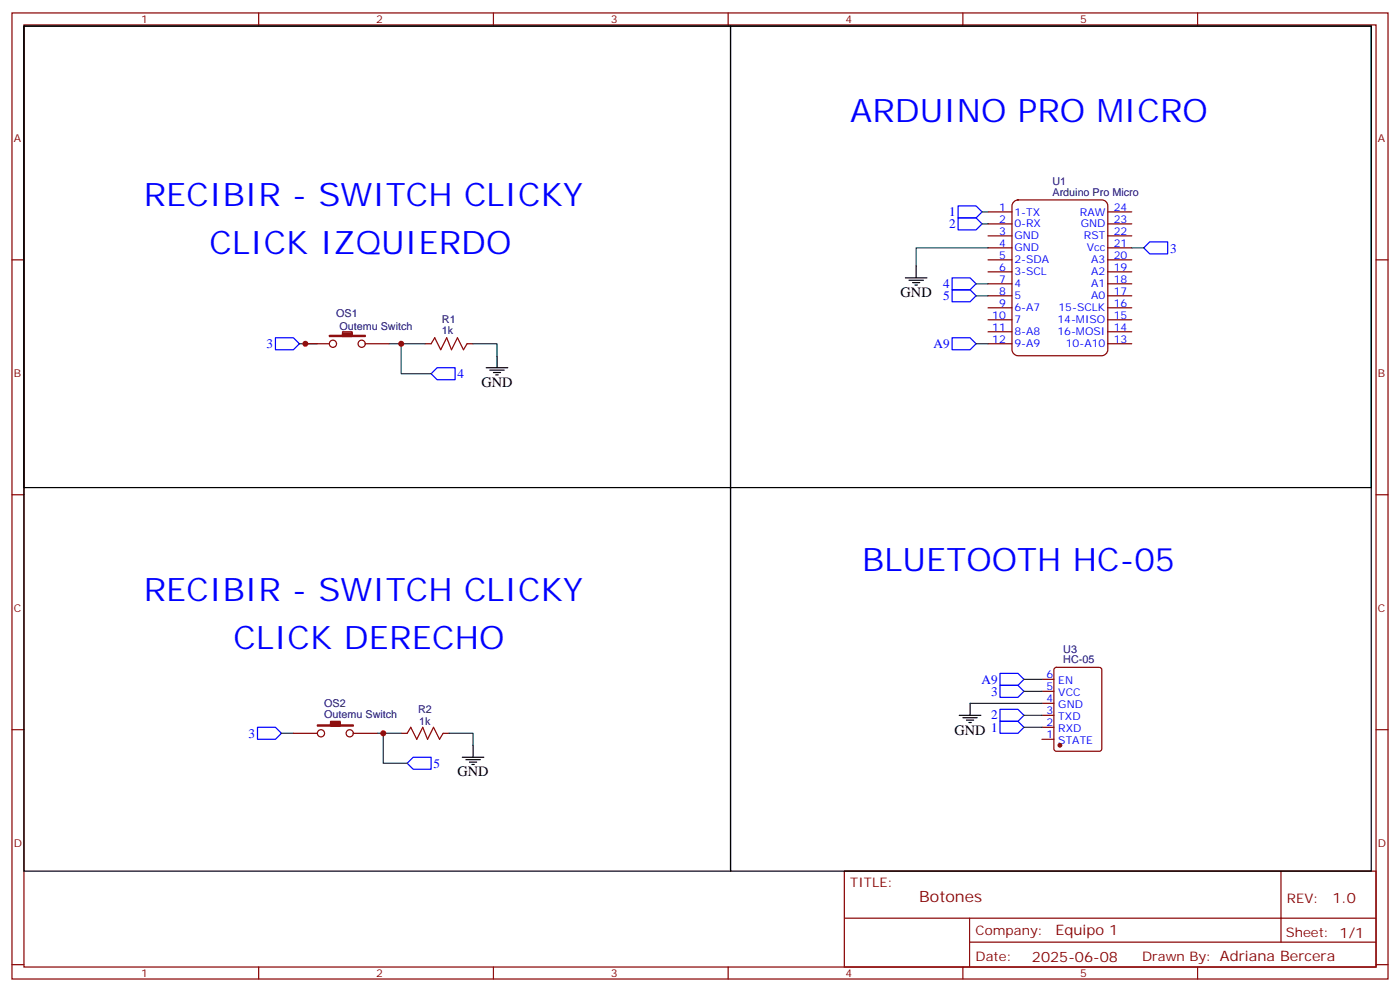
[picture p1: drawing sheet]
<svg xmlns="http://www.w3.org/2000/svg" width="412mm" height="292mm" viewBox="0 0 412 292" stroke-linecap="round" stroke-linejoin="round" font-family="sans-serif">
<g fill="none" stroke="#870000" stroke-width=".35">
<path d="M3.5 3.8h405.4v284.3h-405.4zM7.1 7.3h398.2v277.3h-398.2zM76.2 3.8v3.5M145.3 3.8v3.5M214.5 3.8v3.5M283.6 3.8v3.5M352.8 3.8v3.5M298.7 59.4l1.2-.6h24.7a1.76 1.76 0 0 1 1.7 1.8v42.3a1.89 1.89 0 0 1-1.7 1.8h-24.7a1.89 1.89 0 0 1-1.8-1.8v-42.3zM3.5 76.5h3.6M291 76.5h7.1M291 62.4h7.1M291 65.9h7.1"/>
<path d="M291 69.4h7.1M291 73h7.1M326.3 76.5h7.1M326.3 62.4h7.1M326.3 65.9h7.1M326.3 69.4h7.1M326.3 73h7.1M405.3 76.5h3.6M97 98.7h3.9v-1.1h2.8v1.1h3.9v.4h-10.6zM103.7 98h-2.8v1.1h2.8v-1.1l-.3 .4h-2.5v.3h2.5v-.3h.3v.3h-.7M291 80h7.1M291 83.5h7.1"/>
<path d="M291 87.1h7.1M291 90.6h7.1M291 94.1h7.1M291 97.6h7.1M326.3 80h7.1M326.3 83.5h7.1M326.3 87.1h7.1M326.3 90.6h7.1M326.3 94.1h7.1M326.3 97.6h7.1M90 101.2h7M107.6 101.2h7.1"/>
<path d="M125.2 101.2h1.8l1.1-1.8 1.7 3.5 1.8-3.5 1.4 3.5 1.8-3.5 1.7 3.5 1.1-1.7h1.7M291 101.2h7.1M326.3 101.2h7.1M3.5 145.6h3.6M405.3 145.6h3.6M306.9 200h3.5M310.7 196.6l.4-.2h12.7l.7 .5 .1 23.5-.5 .7h-13l-.6-.4-.1-23.6zM3.5 214.8h3.6M86.4 215.8h7.1M93.5 213.4h3.9v-1.1h2.8v1.1h3.9v.3h-10.6zM100.2 212.7h-2.8v1h2.8v-1l-.4 .3h-2.4v.4h2.4v-.4h.4v.4h-.7M104.1 215.8h7"/>
<path d="M118.2 215.8h1.7l1.1-1.7 1.8 3.5 1.7-3.5 1.4 3.5 1.8-3.5 1.8 3.5 1-1.8h1.8M306.9 203.5h3.5M306.9 207h3.5M306.9 210.5h3.5M306.9 214.1h3.5M306.9 217.6h3.5M405.3 214.8h3.6M248.7 256.4h156.6v28.2h-156.6zM377.3 256.4v20.9M248.7 270.2h156.5M285.6 277.3h119.6M285.6 270.2v14.2"/>
<path d="M3.5 283.9h3.6M76.2 284.6v3.5M145.3 284.6v3.5M214.5 284.6v3.5M283.6 284.6v3.5M352.8 284.6v3.5M405.3 283.9h3.6"/>
<circle cx="98.1" cy="101.2" r="1.06"/>
<circle cx="106.5" cy="101.2" r="1.06"/>
<circle cx="94.5" cy="215.8" r="1.06"/>
<circle cx="103" cy="215.8" r="1.06"/>
</g>
<g fill="none" stroke="#00f" stroke-width=".35">
<path d="M282.2 60.6h5.3l1.8 1.8-1.8 1.7h-5.3zM282.2 64.1h5.3l1.8 1.8-1.8 1.8h-5.3zM338.7 71.2h5.3v3.5h-5.3l-1.8-1.7zM81.1 99.4h5.3l1.8 1.8-1.8 1.7h-5.3zM280.5 99.4h5.3l1.7 1.8-1.7 1.7h-5.3zM280.5 81.8h5.3l1.7 1.7-1.7 1.8h-5.3zM280.5 85.3h5.3l1.7 1.8-1.7 1.7h-5.3zM127 110l1.8-1.8h5.3v3.6h-5.3zM294.6 198.2h5.3l1.7 1.8-1.7 1.7h-5.3zM75.8 214.1h5.3l1.8 1.7-1.8 1.8h-5.3zM294.6 212.3h5.3l1.7 1.8-1.7 1.7h-5.3zM294.6 208.8h5.3l1.7 1.7-1.7 1.8h-5.3z"/>
<path d="M294.6 201.7h5.3l1.7 1.8-1.7 1.7h-5.3zM119.9 224.6l1.8-1.7h5.3v3.5h-5.3z"/>
</g>
<g fill="none" stroke="#008700" stroke-width=".35">
<path d="M289.3 62.4h1.7M289.3 65.9h1.7M291 73h-21.1v5.2M333.4 73h3.5M287.5 83.5h3.5M287.5 87.1h3.5M88.2 101.2h5.3M114.7 101.2h3.5v8.8h8.8M118.2 101.2h7M139.3 101.2h7.1v3.5M287.5 101.2h3.5M301.6 200h5.3"/>
<path d="M82.9 215.8h3.5M111.1 215.8h1.8v8.8h7M112.9 215.8h5.3M132.3 215.8h7v3.6M285.8 207h21.1M301.6 214.1h5.3M301.6 210.5h5.3M301.6 203.5h5.3"/>
</g>
<g fill="none" stroke="#000" stroke-width=".35">
<path d="M7.1 7.7h208.1v248.7h-208.1zM7.1 7.7h396.8v135.8h-396.8zM215.2 7.7h188.7v248.7h-188.7zM269.9 78.2v3.6M266.7 81.8h6.3M267.8 82.5h4.2M268.8 83.2h2.1M269.5 83.9h.7M143.2 108.2h6.4M144.3 108.9h4.2M145.3 109.6h2.2M146 110.3h.8"/>
<path d="M146.4 104.7v3.5M139.3 219.4v3.5M282.6 210.5h6.3M283.6 211.2h4.3M284.7 211.9h2.1M285.4 212.7h.7M285.8 207v3.5M136.2 222.9h6.3M137.2 223.6h4.3M138.3 224.3h2.1M139 225h.7"/>
</g>
<circle cx="312.2" cy="219.4" r=".53" fill="#870000" stroke="#870000" stroke-width=".35"/>
<g fill="#c00">
<circle cx="112.9" cy="215.8" r=".88"/>
<circle cx="118.2" cy="101.2" r=".88"/>
<circle cx="90" cy="101.2" r=".88"/>
</g>
<g font-size="9.5" fill="#00f">
<text x="250.5" y="35.9">ARDUINO PRO MICRO</text>
<text x="42.3" y="60.6">RECIBIR - SWITCH CLICKY</text>
<text x="61.7" y="74.7">CLICK IZQUIERDO</text>
<text x="254" y="168.2">BLUETOOTH HC-05</text>
<text x="42.3" y="177">RECIBIR - SWITCH CLICKY</text>
<text x="68.8" y="191.1">CLICK DERECHO</text>
</g>
<text font-size="4.6" fill="#800" x="270.8" y="265.4">Botones</text>
<g font-size="4.2">
<text x="265.3" y="87.4">GND</text>
<text x="141.8" y="113.9">GND</text>
<text x="281.2" y="216.2">GND 1</text>
<text x="134.8" y="228.5">GND</text>
</g>
<g font-size="4.2" fill="#800">
<text x="392.5" y="265.7">1.0</text>
<text x="310.9" y="275.2">Equipo 1</text>
<text x="304" y="283">2025-06-08</text>
</g>
<g font-size="3.9" fill="#00f">
<text x="279.6" y="63.6">1</text>
<text x="279.6" y="67.2">2</text>
<text x="344.7" y="74.4">3</text>
<text x="277.8" y="84.8">4</text>
<text x="277.8" y="88.3">5</text>
<text x="78.5" y="102.4">3</text>
<text x="275" y="102.4">A9</text>
<text x="134.8" y="111.2">4</text>
<text x="289.1" y="201.2">A9</text>
<text x="291.9" y="204.7">3</text>
<text x="291.9" y="211.7">2</text>
<text x="73.2" y="217.1">3</text>
<text x="127.7" y="225.9">5</text>
</g>
<g font-size="3.9" fill="#800">
<text x="250.5" y="261">TITLE:</text>
<text x="379.1" y="265.7">REV:</text>
<text x="287.4" y="275.2">Company:</text>
<text x="378.7" y="275.8">Sheet: 1/1</text>
<text x="287.4" y="282.9">Date:</text>
<text x="336.4" y="282.9">Drawn By: Adriana Bercera</text>
</g>
<g font-size="3.2" fill="#800">
<text x="41.6" y="6.8">1</text>
<text x="110.8" y="6.8">2</text>
<text x="179.9" y="6.8">3</text>
<text x="249.1" y="6.8">4</text>
<text x="318.2" y="6.8">5</text>
<text x="4.1" y="41.9">A</text>
<text x="405.9" y="41.9">A</text>
<text x="4.1" y="111.1">B</text>
<text x="405.9" y="111.1">B</text>
<text x="4.1" y="180.2">C</text>
<text x="405.9" y="180.2">C</text>
<text x="4.1" y="249.3">D</text>
<text x="405.9" y="249.3">D</text>
<text x="41.6" y="287.6">1</text>
<text x="110.8" y="287.6">2</text>
<text x="179.9" y="287.6">3</text>
<text x="249.1" y="287.6">4</text>
<text x="318.2" y="287.6">5</text>
</g>
<g font-size="3.2" fill="#000080">
<text x="310" y="57.7">Arduino Pro Micro</text>
<text x="310" y="54.6">U1</text>
<text x="99" y="93.4">OS1</text>
<text x="130.2" y="95.2">R1</text>
<text x="100" y="97">Outemu Switch</text>
<text x="130.2" y="98.4">1k</text>
<text x="313.2" y="195.3">HC-05</text>
<text x="313.2" y="192.2">U3</text>
<text x="95.5" y="208.1">OS2</text>
<text x="123.1" y="209.8">R2</text>
<text x="95.5" y="211.2">Outemu Switch</text>
<text x="123.5" y="213.4">1k</text>
</g>
<g font-size="3.2" fill="#00f">
<text x="294.3" y="62">1</text>
<text x="294.3" y="65.5">2</text>
<text x="298.8" y="63.4">1-TX</text>
<text x="318.1" y="63.4">RAW</text>
<text x="328.1" y="65.5">23</text>
<text x="328.1" y="62">24</text>
<text x="294.3" y="69.1">3</text>
<text x="298.8" y="67">0-RX</text>
<text x="298.8" y="70.5">GND</text>
<text x="318.3" y="67">GND</text>
<text x="319.3" y="70.5">RST</text>
<text x="328.1" y="69.1">22</text>
<text x="294.3" y="72.6">4</text>
<text x="294.3" y="76.1">5</text>
<text x="298.8" y="74">GND</text>
<text x="298.8" y="77.5">2-SDA</text>
<text x="320.1" y="74">Vcc</text>
<text x="321.4" y="77.5">A3</text>
<text x="328.1" y="76.1">20</text>
<text x="328.1" y="72.6">21</text>
<text x="294.3" y="79.7">6</text>
<text x="294.3" y="83.2">7</text>
<text x="298.8" y="81.1">3-SCL</text>
<text x="321.4" y="81.1">A2</text>
<text x="328.1" y="83.2">18</text>
<text x="328.1" y="79.7">19</text>
<text x="294.3" y="86.7">8</text>
<text x="298.8" y="84.6">4</text>
<text x="298.8" y="88.1">5</text>
<text x="321.4" y="88.1">A0</text>
<text x="321.4" y="84.6">A1</text>
<text x="328.1" y="86.7">17</text>
<text x="292.3" y="93.8">10</text>
<text x="294.3" y="90.2">9</text>
<text x="298.8" y="91.7">6-A7</text>
<text x="298.8" y="95.2">7</text>
<text x="311.5" y="95.2">14-MISO</text>
<text x="311.8" y="91.7">15-SCLK</text>
<text x="328.1" y="93.8">15</text>
<text x="328.1" y="90.2">16</text>
<text x="292.3" y="97.3">11</text>
<text x="292.3" y="100.8">12</text>
<text x="298.8" y="98.7">8-A8</text>
<text x="311.5" y="98.7">16-MOSI</text>
<text x="328.1" y="100.8">13</text>
<text x="328.1" y="97.3">14</text>
<text x="298.8" y="102.2">9-A9</text>
<text x="313.9" y="102.2">10-A10</text>
<text x="308.3" y="199.6">6</text>
<text x="308.3" y="203.1">5</text>
<text x="311.7" y="201.4">EN</text>
<text x="308.3" y="206.7">4</text>
<text x="311.7" y="204.9">VCC</text>
<text x="311.7" y="208.4">GND</text>
<text x="308.3" y="210.2">3</text>
<text x="308.3" y="213.7">2</text>
<text x="311.7" y="211.9">TXD</text>
<text x="311.7" y="215.5">RXD</text>
<text x="308.3" y="217.2">1</text>
<text x="311.7" y="219">STATE</text>
</g>
</svg>
